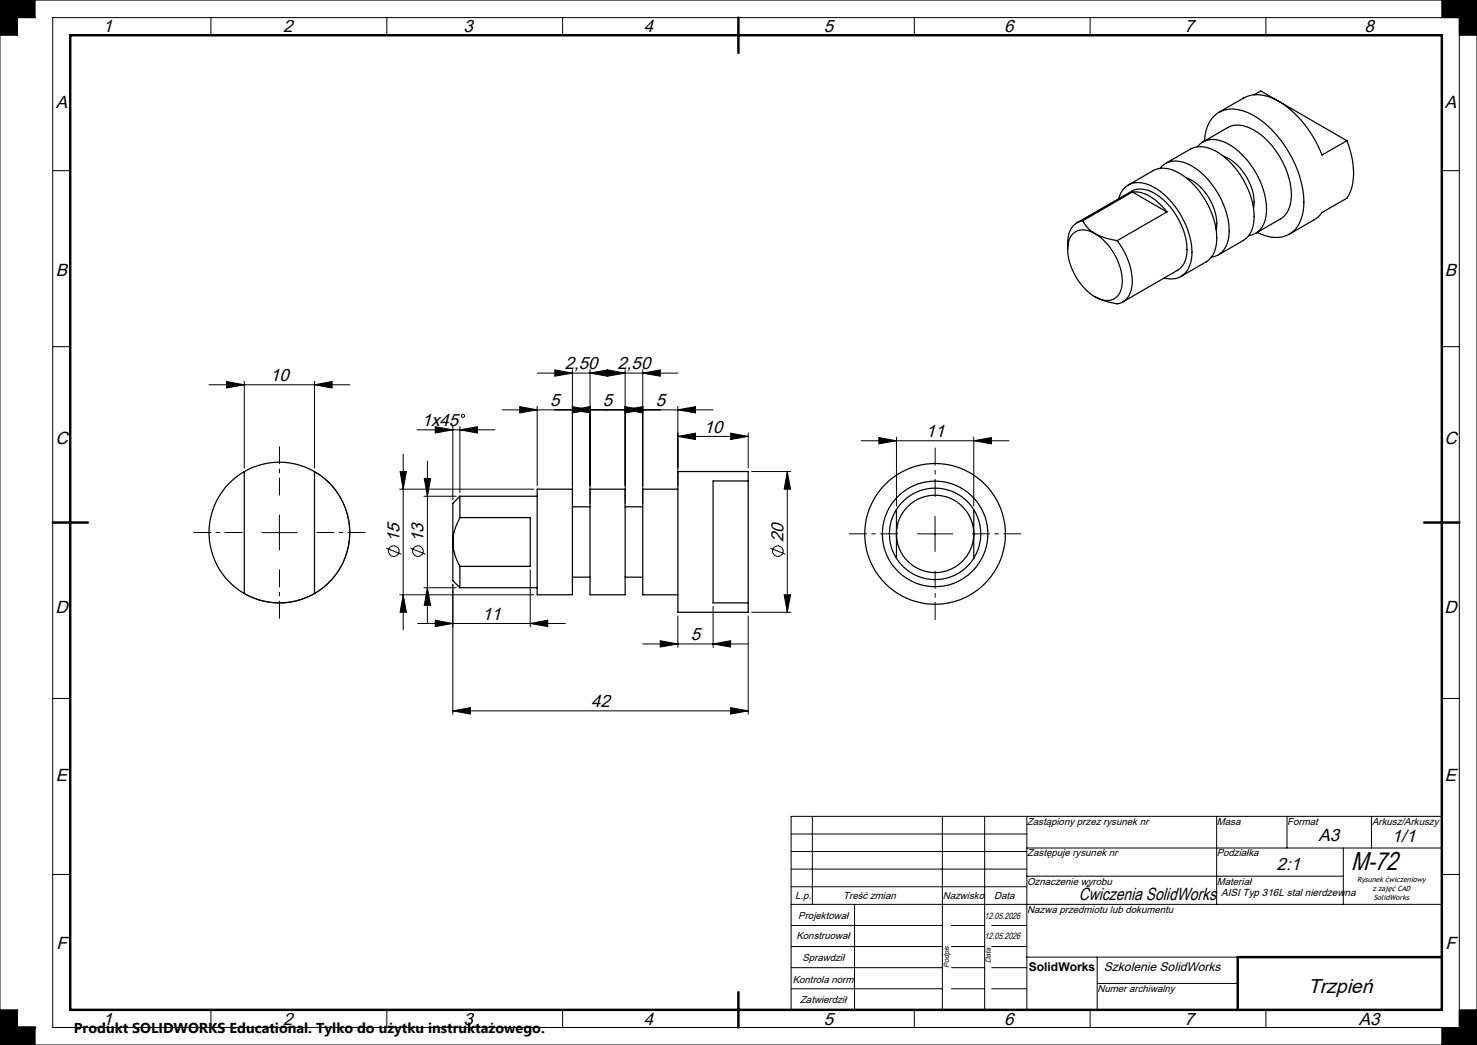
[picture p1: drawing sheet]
<svg xmlns="http://www.w3.org/2000/svg" width="420mm" height="297mm" viewBox="0 0 420 297" stroke-linecap="round" stroke-linejoin="round" font-family="sans-serif">
<g fill="none" stroke="#000" stroke-width=".35">
<path d="M346.6 31.9l7.1-4.1a9.6 9.6 0 0 1 9.5 .7 30.1 30.1 0 0 1 12.7 15.6l7.1-4.1M356.6 26.9l1.9-1 5 2.8M363.9 28.9l19.1 11.1M318.1 56.5a5.8 5.8 0 0 1 8.5-4 22.3 22.3 0 0 1 11.7 14.9 11.5 11.5 0 0 1-1.1 10 5.5 5.5 0 0 1-6.1 1.6M320.9 52.6l7-4.1a7.8 7.8 0 0 1 8.4 1.3 23.2 23.2 0 0 1 9.7 18.8 6.9 6.9 0 0 1-3.1 5.9l-7.1 4.1M322 54.6a10.2 10.2 0 0 1 8.3 3.9l1.5 1.8M322 54.6l-14.1 8.2M322 54.6l9.8 5.7M329.9 47.8a5.9 5.9 0 0 1 7.3-1.4 22.4 22.4 0 0 1 11.8 14.9 11.7 11.7 0 0 1-1.2 10l-1.7 1.3-1.6 .5M331.4 46.5l7.1-4.1a7.5 7.5 0 0 1 7.5 .7 23.3 23.3 0 0 1 10.6 19.4 7.1 7.1 0 0 1-3.1 5.9l-7.1 4.1M337.4 50.6a14.5 14.5 0 0 1 8.4 14.7M340.5 41.7a5.8 5.8 0 0 1 7.3-1.5 22.2 22.2 0 0 1 11.8 14.9 11.7 11.7 0 0 1-1.2 10.1 5.1 5.1 0 0 1-3.3 1.8"/>
<path d="M342.1 40.4l7-4.1a7.3 7.3 0 0 1 7.5 .7 23.1 23.1 0 0 1 10.6 19.4 7.1 7.1 0 0 1-3.1 5.8l-7.1 4.1M342.5 40.1a8.9 8.9 0 0 1 5.7-8.8 12.3 12.3 0 0 1 10.4 3 31.7 31.7 0 0 1 12.2 23.1 10.2 10.2 0 0 1-4.2 9.2 9.6 9.6 0 0 1-9.1-.5M347.9 44.4a14.6 14.6 0 0 1 8.4 10.4l.3 2.6-.2 1.7M383 40a20.7 20.7 0 0 1 .9 14.6l-.9 1.7-7.1 4.1-1.1 1.3-1.1 .8-7.1 4.1M306.3 63.3l15.5-9a6.8 6.8 0 0 1 7.1 1 20.2 20.2 0 0 1 8.6 16.5 5.9 5.9 0 0 1-2.7 5l-15.5 9M307.9 62.8a5.4 5.4 0 0 0-4.3 5.5v2.6M307.9 62.8a8.7 8.7 0 0 0 3.5 3.6M311.4 66.4a16.9 16.9 0 0 1 7.7 14.3 4.5 4.5 0 0 1-2.2 4.2 4.5 4.5 0 0 1-4.8-.2l-.7-.4M311.4 66.4a19.5 19.5 0 0 0 6.3 2M311.4 66.4a4.8 4.8 0 0 0-6.9 .8 11.4 11.4 0 0 0 .9 10.4 16.4 16.4 0 0 0 6 6.7M317.7 68.4a18.5 18.5 0 0 1 4.1 13.3 5.1 5.1 0 0 1-4.1 4.7 18.4 18.4 0 0 1-6.3-2.1M331.8 60.3l-14.1 8.1"/>
<path d="M69.5 134.1a19.9 19.9 0 0 1 19.9 0M69.5 134.1a20 20 0 0 0 0 34.6M69.5 134.1v34.6M89.4 134.1a20 20 0 0 1 0 34.6M89.4 134.1v34.6M152.8 139h10v30h-10zM167.8 139h10v30h-10zM192.8 139h-10v30h10M212.8 136.7v-2.7h-20v40h20v-2.7M212.8 136.7h-10v34.6h10M212.8 136.7v34.6M128.8 154v11l2 2"/>
<path d="M128.8 154a14.5 14.5 0 0 0 2 7M130.8 147.1h20v13.9h-20M130.8 141v6.1M130.8 147.1a14.5 14.5 0 0 0-2 6.9M130.8 141l-2 2v11M130.8 141h22M162.8 144h5M177.8 144h5M254.9 151.7a11 11 0 0 0 11 11 11 11 0 0 0 11-11M254.9 151.7v7M254.9 158.7a13 13 0 0 0 22 0M254.9 151.7a11 11 0 0 1 11-10.9 11 11 0 0 1 11 10.9"/>
<path d="M254.9 144.8a13 13 0 0 1 22 0M254.9 144.8v6.9M254.9 144.8a13 13 0 0 0 0 13.9M276.9 151.7v7M276.9 144.8v6.9M276.9 144.8a13 13 0 0 1 0 13.9M69.5 168.7a20.2 20.2 0 0 0 19.9 0M130.8 161v6M130.8 167h22M162.8 164h5M177.8 164h5"/>
<circle cx="265.9" cy="151.7" r="15"/>
<circle cx="265.9" cy="151.7" r="20"/>
</g>
<g fill="none" stroke="#000" stroke-width=".28">
<path d="M0 -.1v297.2M.1 0l-.1 .1M419.9 0l.1 .1M420 -.1v297.2l-.4-.5M420 0l-.4 .4M10 0v5h-5v5h-5M15 5h400v287h-400zM60 5v5M110 5v5M160 5v5M210 5v5M260 5v5"/>
<path d="M310 5v5M360 5v5M410 0v5M415 10h5M420 0h-420.1l.5 .4M15 48.5h5M410 48.5h5M15 98.5h5M410 98.5h5M59.4 109.4h40M64.5 108.4l5 1-5 .9zM69.5 108.4v24.6"/>
<path d="M89.4 109.4l5-1v1.9zM89.4 108.4v24.6M142.8 116.5h60M147.8 115.6l5 .9-5 .9zM152.8 106h40M152.8 115.5v22.5M157.8 105.1l5 .9-5 .9zM162.8 115.6l5 .9-5 .9zM162.8 116.5l5-.9v1.8zM162.8 105.1v37.9M167.8 106l5-.9v1.8zM167.8 105.1v37.9"/>
<path d="M172.8 105.1l5 .9-5 .9zM177.8 116.5l5-.9v1.8zM177.8 115.6l5 .9-5 .9zM177.8 105v38M182.8 106l4.9-.9v1.8zM182.8 105v38M192.8 116.5l5-.9v1.8zM192.8 115.5v22.5M89.4 134.1a20 20 0 0 1 7.4 27.2 20 20 0 0 1-27.3 7.4M113.7 139h38.1M113.8 134h1.8l-.9 5zM114.7 129v50"/>
<path d="M118.6 122.2h22.2M120.6 136h1.8l-.9 5zM121.5 131v46M123.8 121.3l5 .9-5 .9zM128.8 121.2v20.8M130.8 122.2l4.9-.9v1.8zM130.8 121.2v18.8M192.8 124l5-.9v1.8zM192.8 124h20M207.8 123.1l5 .9-5 .9zM212.8 123v10M213.7 134h11.2"/>
<path d="M223.9 134l.9 5h-1.8zM223.9 134v40M244.9 125.3h42M249.9 124.4l5 .9-5 .8zM254.9 124.2v19.6M276.9 125.3l5-.9v1.7zM276.9 124.2v19.6M74.4 151.4h10.1M79.4 146.4v9.9M109.8 155.8l4.3 1.7M116.7 155.8l4.3 1.7M120.5 141h9.3"/>
<path d="M219 155.8l4.3 1.7M260.9 151.7h10M265.9 146.8v9.9M410 148.5h5M113.7 169h38.1M114.7 169l.9 5h-1.8zM118.8 177.2h42M120.5 167h9.3M121.5 167l.9 5h-1.8zM123.8 176.3l5 .9-5 .9zM128.8 166v37M150.8 177.2l5-.9v1.8z"/>
<path d="M150.8 162v16.2M192.8 175v9M202.8 172.4v11.6M212.8 175v28M213.7 174h11.2M223 169h1.8l-.9 5zM15 198.5h5M182.8 183h30M187.7 182.1l5.1 .9-5.1 .9zM202.8 183l5-.9v1.8zM410 198.5h5M128.8 202l5-.9v1.8z"/>
<path d="M128.8 202h84M207.8 201.1l5 .9-5 .9zM225 237h67M225 232h185v55h-185zM231 232v25M268 232v55M280 232v55M292 232v55M346 232v25M366 232v9M390 232v9M15 248.5h5"/>
<path d="M225 242h67M225 247h67M225 252h67M225 257h185M243 257v30M292 241h118M292 249h90M382 241v16M410 248.5h5M225 275h43M225 263h43M225 269h43"/>
<path d="M270.5 275h9.5M270.5 263h9.5M270.5 269h9.5M282 275h10M282 263h10M282 269h10M292 272h60M312 272v15M312 279.5h40M-.1 297h420.1M0 297l.1 .1M0 287h5v5h5v5"/>
<path d="M.4 296.6l-.4 .5M.4 296.5l-.4 .5M60 287v5M110 287v5M160 287v5M210 287v5M225 281h43M260 287v5M270.5 281h9.5M282 281h10M310 287v5M360 287v5"/>
<path d="M410 292v5M415 287h5M420 296.9l-.1 .2"/>
<circle cx="131.6" cy="118.2" r=".44"/>
<circle cx="112" cy="156.6" r="1.49"/>
<circle cx="118.9" cy="156.6" r="1.49"/>
<circle cx="221.2" cy="156.6" r="1.49"/>
</g>
<path d="M20 10h390v277h-390zM210 5v10M15 148.5h10M405 148.5h10M410 272h-58v15M5 292h5M210 282v10" fill="none" stroke="#000" stroke-width=".7"/>
<g fill="#000">
<path d="M410 0v5h5v5h5v-10zM415 287v5h-5v5h10v-10zM0 0v10h5v-5h5v-5z" fill-rule="evenodd"/>
<path d="M0 287h5v5h5v5h-10z" fill-rule="evenodd"/>
</g>
<path d="M69.5 151.3h-15M79.5 141.3v-15M89.5 151.3h15M255.9 151.7h-15M265.9 141.7v-15M275.9 151.7h15M79.5 161.3v15M265.9 161.7v15" fill="none" stroke="#000" stroke-width=".28" stroke-dasharray="5.1 1.3 1.3 1.3" stroke-dashoffset="-.5" stroke-linecap="butt"/>
<g fill="#000">
<path d="M64.5 108.4l5 1-5 .9zM89.4 109.4l5-1v1.9z"/>
<path d="M123.8 121.3l5 .9-5 .9zM130.8 122.2l4.9-.9v1.8z"/>
<path d="M207.8 123.1l5 .9-5 .9zM192.8 124l5-.9v1.8zM182.8 106l4.9-.9v1.8zM172.8 105.1l5 .9-5 .9zM177.8 116.5l5-.9v1.8zM162.8 115.6l5 .9-5 .9zM167.8 106l5-.9v1.8zM157.8 105.1l5 .9-5 .9zM192.8 116.5l5-.9v1.8zM177.8 115.6l5 .9-5 .9zM162.8 116.5l5-.9v1.8zM147.8 115.6l5 .9-5 .9z"/>
<path d="M249.9 124.4l5 .9-5 .8zM276.9 125.3l5-.9v1.7z"/>
<path d="M120.6 136h1.8l-.9 5zM121.5 167l.9 5h-1.8z"/>
<path d="M114.7 169l.9 5h-1.8zM113.8 134h1.8l-.9 5z"/>
<path d="M150.8 177.2l5-.9v1.8zM123.8 176.3l5 .9-5 .9z"/>
<path d="M223 169h1.8l-.9 5zM223.9 134l.9 5h-1.8z"/>
<path d="M202.8 183l5-.9v1.8zM187.7 182.1l5.1 .9-5.1 .9z"/>
<path d="M128.8 202l5-.9v1.8zM207.8 201.1l5 .9-5 .9z"/>
</g>
<text font-size="7.3" x="384.2" y="247.1">M-72</text>
<text font-size="5.7" x="371.9" y="282.1">Trzpień</text>
<g font-size="5">
<text x="29.3" y="9.2">1</text>
<text x="80.5" y="9.2">2</text>
<text x="131.8" y="9.2">3</text>
<text x="183" y="9.2">4</text>
<text x="234.3" y="9.2">5</text>
<text x="285.5" y="9.2">6</text>
<text x="336.8" y="9.2">7</text>
<text x="388" y="9.2">8</text>
<text x="15.9" y="30.6">A</text>
<text x="410.9" y="30.6">A</text>
<text x="15.9" y="78.4">B</text>
<text x="410.9" y="78.4">B</text>
<text x="160.6" y="104.9">2,50</text>
<text x="175.6" y="104.9">2,50</text>
<text x="76.8" y="108.3">10</text>
<text x="156.4" y="115.4">5</text>
<text x="171.4" y="115.4">5</text>
<text x="186.4" y="115.4">5</text>
<text x="119.9" y="121.1">1x45</text>
<text x="200.1" y="122.9">10</text>
<text x="263.2" y="124.2">11</text>
<text x="15.8" y="126.3">C</text>
<text x="410.8" y="126.3">C</text>
<text x="113.6" y="154.1" transform="rotate(-90 113.6 154.1)">15</text>
<text x="120.4" y="154.1" transform="rotate(-90 120.4 154.1)">13</text>
<text x="222.8" y="154.1" transform="rotate(-90 222.8 154.1)">20</text>
<text x="15.8" y="174.1">D</text>
<text x="137.1" y="176.1">11</text>
<text x="410.8" y="174.1">D</text>
<text x="196.4" y="181.9">5</text>
<text x="168.1" y="200.9">42</text>
<text x="15.9" y="221.9">E</text>
<text x="410.9" y="221.9">E</text>
<text x="375" y="239.1">A3</text>
<text x="395.8" y="239.2">1/1</text>
<text x="363" y="247.2">2:1</text>
<text x="306.8" y="255.7">Ćwiczenia SolidWorks</text>
<text x="16" y="269.8">F</text>
<text x="411" y="269.8">F</text>
<text x="29.3" y="291.2">1</text>
<text x="80.5" y="291.2">2</text>
<text x="131.8" y="291.2">3</text>
<text x="183" y="291.2">4</text>
<text x="234.3" y="291.2">5</text>
<text x="285.5" y="291.2">6</text>
<text x="336.8" y="291.2">7</text>
<text x="386.4" y="291.2">A3</text>
</g>
<text font-size="4.1" x="21" y="293.7">Produkt SOLIDWORKS Educational. Tylko do użytku instruktażowego.</text>
<text font-size="3.6" x="313.9" y="275.9">Szkolenie SolidWorks</text>
<text font-size="3.4" x="292.6" y="275.9">SolidWorks</text>
<text font-size="2.9" x="347.2" y="254.7">AISI Typ 316L stal nierdzewna</text>
<g font-size="2.8">
<text x="292" y="234.4">Zastąpiony przez rysunek nr</text>
<text x="346" y="234.4">Masa</text>
<text x="366.1" y="234.5">Format</text>
<text x="390.1" y="234.5">Arkusz/Arkuszy</text>
<text x="292.1" y="243.3">Zastępuje rysunek nr</text>
<text x="346" y="243.4">Podziałka</text>
<text x="292.1" y="251.5">Oznaczenie wyrobu</text>
<text x="346" y="251.4">Materiał</text>
<text x="226.1" y="255.6">L.p.</text>
<text x="239.8" y="255.6">Treść zmian</text>
<text x="268.1" y="255.6">Nazwisko</text>
<text x="282.7" y="255.6">Data</text>
<text x="227" y="261.1">Projektował</text>
<text x="292.1" y="259.4">Nazwa przedmiotu lub dokumentu</text>
<text x="226.5" y="266.9">Konstruował</text>
<text x="228.2" y="273">Sprawdził</text>
<text x="225.4" y="279.4">Kontrola norm</text>
<text x="312.1" y="281.8">Numer archiwalny</text>
<text x="227.5" y="285">Zatwierdził</text>
</g>
<g font-size="2.6">
<text x="280" y="261.1">12.05.2026</text>
<text x="280" y="267">12.05.2026</text>
</g>
<g font-size="2.1">
<text x="386" y="250.7">Rysunek ćwiczeniowy</text>
<text x="390.3" y="253.2">z zajęć CAD</text>
<text x="390.7" y="255.7">SolidWorks</text>
<text x="269.9" y="275.2" transform="rotate(-90 269.9 275.2)">Podpis</text>
<text x="281.7" y="273.8" transform="rotate(-90 281.7 273.8)">Data</text>
</g>
</svg>
